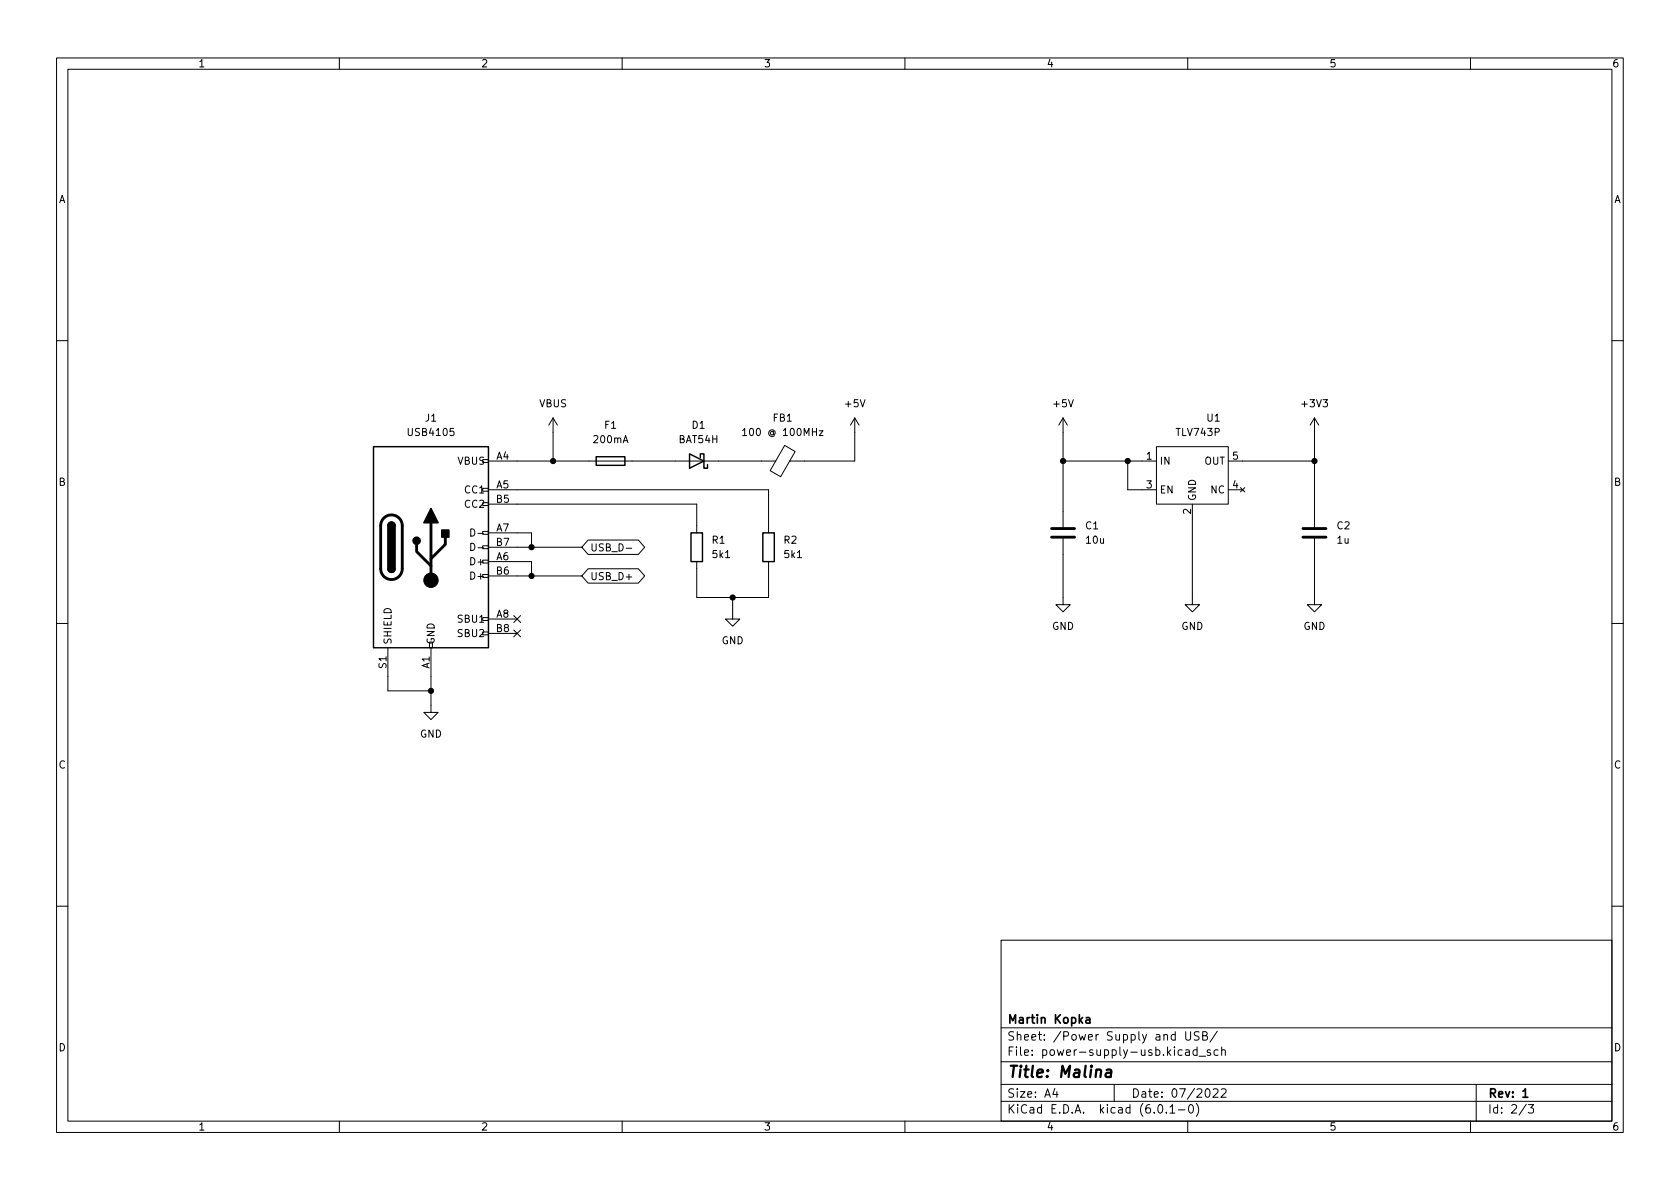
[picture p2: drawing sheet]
<svg xmlns="http://www.w3.org/2000/svg" width="297mm" height="210mm" viewBox="0 0 297 210" stroke-linecap="round" stroke-linejoin="round" font-family="sans-serif">
<g fill="none" stroke="#000" stroke-width=".18">
<path d="M10 10.2h277v190.1h-277zM12 12.2h273v186.1h-273zM60 10.2v2M110 10.2v2M160 10.2v2M210 10.2v2M260 10.2v2M10 60.2h2M97.8 73.9l-.8 1.3M97.8 73.9v7.6M97.8 73.9l.8 1.3M131.3 76.1l.4-.3v1.2"/>
<path d="M131.3 77h.7M138.7 78.8l1.9 1.1-2.6 4.4-1.8-1.1zM144.9 76.2h.6l-.6 .8h.6M151.1 73.9v7.6h-11.5M151.1 73.9l-.7 1.3M151.1 73.9l.8 1.3M188 73.9l-.8 1.3M188 73.9v19.3M188 73.9l.7 1.3M204.5 79h12.7v10.1h-12.7zM232.4 73.9v19.3M232.4 73.9l-.8 1.3"/>
<path d="M232.4 73.9l.8 1.3M285 60.2h2M83.2 93.5a.64 .64 0 0 1 .8 .7 .64 .64 0 0 1-.8 .6zM83.2 96.1a.64 .64 0 0 1 .8 .6 .64 .64 0 0 1-.8 .6zM85.3 86.4h1.1v.5h-1.1zM85.3 81.3h1.1v.5h-1.1zM86.4 81.5h50.8M86.4 86.6h49.5v7.6M86.4 99.3h7.6v2.5M86.4 94.2h7.6v2.6M86.4 89.1h36.8v5.1M86.4 96.8h16.5"/>
<path d="M104 95.5h8.9l1.1 1.3-1.1 1.2h-8.9l-1.1-1.2zM110.7 96.9h1M123.2 99.3v6.4h12.7v-6.4M188 95.2v11.7h1.2l-1.2 1.3-1.3-1.3h1.3M188 81.5h16.5M199.4 81.5v5.1h5.1M210.8 89.1v17.8h1.3l-1.3 1.3-1.3-1.3h1.3M217.2 81.5h15.2M217.2 86.6h2.5M219.3 86.2l.8 .8M220.1 86.2l-.8 .8M232.4 95.2v11.7h1.3l-1.3 1.3-1.3-1.3h1.3"/>
<path d="M10 110.2h2M68.6 114.5v7.7h7.6M76.2 114.5v11.5h1.3l-1.3 1.2-1.3-1.2h1.3M85.3 111.8h1.1v.5h-1.1zM85.3 109.2h1.1v.5h-1.1zM86.4 109.5h5M86.4 101.8h16.5M86.4 112h5M90.8 108.9l1.2 1.2M90.8 111.4l1.2 1.2M92 108.9l-1.2 1.2M92 111.4l-1.2 1.2"/>
<path d="M104 100.6h8.9l1.1 1.2-1.1 1.3h-8.9l-1.1-1.3zM129.5 105.7v3.8h1.3l-1.3 1.2-1.2-1.2h1.2M285 110.2h2M10 160.2h2M177 166.3h108v32h-108zM285 160.2h2M60 198.3v2M110 198.3v2M160 198.3v2M177 194.8h108M177 191.8h108M177 187.8h108"/>
<path d="M177 181.8h108M186.5 192.5l-.4 1h1M186.9 193v1M197 191.8v3M204.9 195.4l.2-.1a.81 .81 0 0 1 .6 .7 .81 .81 0 0 1-.3 .8h-.2a.81 .81 0 0 1-.6-.6 .81 .81 0 0 1 .3-.8zM206.2 196.7v.1M206.9 195.8l.4-.5v1.5M206.9 196.8h.8M208.4 196.3h1.1M209.6 185.7h.6l.1 .9M209.6 182.4v1.2l.3 .3h.5l.1-.3v-1.2M210 198.3v2"/>
<path d="M210.3 186l-.5 .1a.29 .29 0 0 0-.2 .2 .29 .29 0 0 0 .2 .3h.5M210.4 195.4l.1-.1a.81 .81 0 0 1 .6 .7 .81 .81 0 0 1-.3 .8h-.2a.81 .81 0 0 1-.5-.6 .81 .81 0 0 1 .3-.8zM211.5 195.1a1.72 1.72 0 0 1 0 2.3M211.6 185.7l-.4-.1-.3 .3v.4l.2 .3h.5M211.6 185.1v1.5M212 182.5l-.6-.1-.3 .3 .2 .4 .6 .3v.4l-.2 .1h-.6M212 186.8h1.1M212.6 183.1h.5l.3-.1v-.3l-.1-.2-.7-.1v1.5h.6l.3-.3a.39 .39 0 0 0-.4-.5M213.3 192.6l.1-.1a.81 .81 0 0 1 .6 .7 .81 .81 0 0 1-.3 .8h-.1a.81 .81 0 0 1-.6-.6 .81 .81 0 0 1 .3-.8zM214 185.7l-.4-.1-.2 .2 .1 .3 .5 .1v.4h-.6M214.5 192.7l.6-.2 .2 .2 .1 .3-1 1h1M215.2 182.4l-1.3 1.9"/>
<path d="M215.4 185.7l-.5-.1-.3 .3v.4l.2 .3h.6M215.9 192.7l.6-.2 .2 .2 .1 .3-.9 1h.9M216 185.8l.2-.2 .4 .1v.9M216 185.1v1.5M260 198.3v2M261 191.8v6.5M269.9 195.3l-1.3 1.9M270.2 195.3h1l-.6 .6 .5 .1v.7l-.2 .1h-.5l-.2-.1"/>
</g>
<path d="M192.1 180h.5l.1 .9M192.7 180.3l-.5 .1a.29 .29 0 0 0-.2 .2 .29 .29 0 0 0 .2 .3h.5M269.3 193l.4-.5v1.5M269.3 194h.8" fill="none" stroke="#000" stroke-width=".3"/>
<path d="M195.7 189.2l.2-.1 .5 .1v1.3M196.5 189.6l-.7 .1a.4 .4 0 0 0-.3 .3 .4 .4 0 0 0 .2 .5l.7-.1" fill="none" stroke="#000" stroke-width=".4"/>
<path d="M66 79h20.4v35.5h-20.4zM68.6 93a.64 .64 0 0 1 .6-.7 .64 .64 0 0 1 .6 .7M105.4 80.8h5.1v1.5h-5.1zM121.9 80.3l2.6 1.2-2.6 1.3zM122.2 94.2h2v5.1h-2zM123.8 80.9v-.6h.7v2.5h.6v-.6M134.9 94.2h2v5.1h-2zM68.6 100.6a.64 .64 0 0 0 .6 .6 .64 .64 0 0 0 .6-.6" fill="none" stroke="#000" stroke-width=".25"/>
<path d="M67.9 91.6a1.91 1.91 0 0 1 2-.4 1.91 1.91 0 0 1 1.2 1.8v7.6a1.91 1.91 0 0 1-1.9 1.9 1.91 1.91 0 0 1-1.9-1.9v-7.8l.2-.6zM73.7 96.3v1.2l2.5 2.6M76.2 92.5v10.1M78.7 95v1.3l-2.5 2.5M185.9 95h4.1M185.9 93.5h4.1M230.4 95h4M230.4 93.5h4" fill="none" stroke="#000" stroke-width=".51"/>
<g fill="#000" stroke="#000" stroke-width=".25">
<path d="M68.8 92.5a.64 .64 0 0 1 .7-.1 .64 .64 0 0 1 .3 .6h-1.2zM76.2 89.9l1.3 2.6h-2.6zM78.1 93.7h1.3v1.3h-1.3zM68.6 100.6h1.2a.64 .64 0 0 1-.6 .6 .64 .64 0 0 1-.6-.6zM68.6 93h1.2v7.6h-1.2z"/>
<circle cx="73.7" cy="95.6" r=".63"/>
</g>
<g fill="#000" stroke="#000" stroke-width=".18">
<circle cx="94" cy="96.8" r=".46"/>
<circle cx="97.8" cy="81.5" r=".46"/>
<circle cx="188" cy="81.5" r=".46"/>
<circle cx="199.4" cy="81.5" r=".46"/>
<circle cx="232.4" cy="81.5" r=".46"/>
<circle cx="76.2" cy="102.6" r="1.27"/>
<circle cx="94" cy="101.8" r=".46"/>
<circle cx="129.5" cy="105.7" r=".46"/>
<circle cx="76.2" cy="122.2" r=".46"/>
</g>
<text font-size="2.8" x="178" y="190.6">Title: Malina</text>
<g font-size="2.1">
<text x="178" y="184">Sheet: /Power Supply and USB/</text>
<text x="178" y="181">Martin Kopka</text>
<text x="178" y="186.7">File: power-supply-usb.kicad_sch</text>
<text x="178" y="196.9">KiCad E.D.A. kicad (6.0.1-0)</text>
<text x="178" y="194.1">Size: A4</text>
<text x="200" y="194.1">Date: 07/2022</text>
<text x="263" y="194.1">Rev: 1</text>
<text x="263" y="196.9">Id: 2/3</text>
</g>
<g font-size="1.8">
<text x="35" y="11.9">1</text>
<text x="85" y="11.9">2</text>
<text x="135" y="11.9">3</text>
<text x="185" y="11.9">4</text>
<text x="235" y="11.9">5</text>
<text x="285" y="11.9">6</text>
<text x="10.3" y="35.9">A</text>
<text x="285.3" y="35.9">A</text>
<text x="72.4" y="77.1">USB4105</text>
<text x="75.2" y="74.5">J1</text>
<text x="95.3" y="72">VBUS</text>
<text x="106.9" y="75.8">F1</text>
<text x="122.4" y="75.8">D1</text>
<text x="132.3" y="77.1">100 @ 100MHz</text>
<text x="136.7" y="74.5">FB1</text>
<text x="149.5" y="72">+5V</text>
<text x="186.4" y="72">+5V</text>
<text x="208.1" y="77.1">TLV743P</text>
<text x="213.4" y="74.5">U1</text>
<text x="230.3" y="72">+3V3</text>
<text x="80.9" y="82.2">VBUS</text>
<text x="87.8" y="81.3">A4</text>
<text x="105.1" y="78.4">200mA</text>
<text x="120.1" y="78.4">BAT54H</text>
<text x="202.7" y="81.3">1</text>
<text x="205" y="82.2">IN</text>
<text x="212.9" y="82.2">OUT</text>
<text x="217.9" y="81.3">5</text>
<text x="10.3" y="85.9">B</text>
<text x="82.3" y="87.2">CC1</text>
<text x="82.3" y="89.8">CC2</text>
<text x="87.8" y="86.4">A5</text>
<text x="87.8" y="88.9">B5</text>
<text x="202.7" y="86.4">3</text>
<text x="205" y="87.2">EN</text>
<text x="211.5" y="88.6" transform="rotate(-90 211.5 88.6)">GND</text>
<text x="214.1" y="87.2">NC</text>
<text x="217.9" y="86.4">4</text>
<text x="285.3" y="85.9">B</text>
<text x="84" y="94.9">D-</text>
<text x="87.8" y="94">A7</text>
<text x="192" y="93.6">C1</text>
<text x="210.6" y="90.9" transform="rotate(-90 210.6 90.9)">2</text>
<text x="236.4" y="93.6">C2</text>
<text x="83.5" y="99.9">D+</text>
<text x="84" y="97.4">D-</text>
<text x="87.8" y="99.1">A6</text>
<text x="87.8" y="101.6">B6</text>
<text x="87.8" y="96.5">B7</text>
<text x="104.3" y="97.5">USB_D-</text>
<text x="125.9" y="96.1">R1</text>
<text x="126.1" y="98.7">5k1</text>
<text x="138.6" y="96.1">R2</text>
<text x="138.8" y="98.7">5k1</text>
<text x="192.1" y="96.1">10u</text>
<text x="236.4" y="96.1">1u</text>
<text x="83.5" y="102.5">D+</text>
<text x="104.3" y="102.6">USB_D+</text>
<text x="81.1" y="110.1">SBU1</text>
<text x="81.1" y="112.6">SBU2</text>
<text x="87.8" y="109.2">A8</text>
<text x="87.8" y="111.8">B8</text>
<text x="127.6" y="113.9">GND</text>
<text x="186" y="111.4">GND</text>
<text x="208.9" y="111.4">GND</text>
<text x="230.4" y="111.4">GND</text>
<text x="68.3" y="118.2" transform="rotate(-90 68.3 118.2)">S1</text>
<text x="69.2" y="114" transform="rotate(-90 69.2 114)">SHIELD</text>
<text x="75.9" y="118.2" transform="rotate(-90 75.9 118.2)">A1</text>
<text x="76.8" y="114" transform="rotate(-90 76.8 114)">GND</text>
<text x="74.2" y="130.4">GND</text>
<text x="10.3" y="135.9">C</text>
<text x="285.3" y="135.9">C</text>
<text x="10.3" y="185.9">D</text>
<text x="285.3" y="185.9">D</text>
<text x="35" y="199.9">1</text>
<text x="85" y="199.9">2</text>
<text x="135" y="199.9">3</text>
<text x="185" y="199.9">4</text>
<text x="235" y="199.9">5</text>
<text x="285" y="199.9">6</text>
</g>
</svg>
